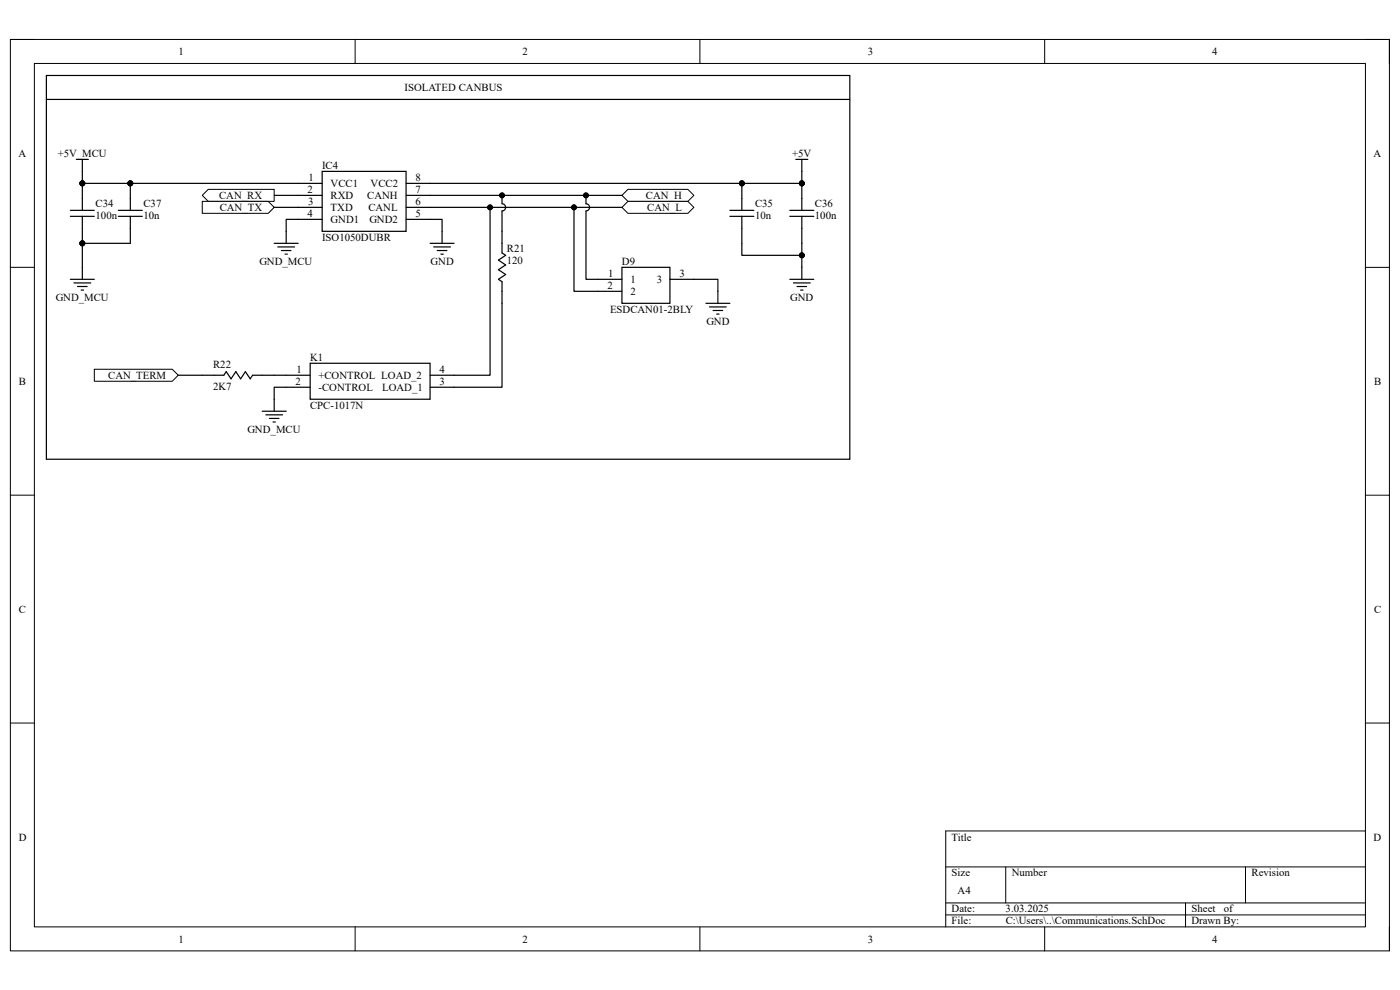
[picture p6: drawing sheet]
<svg xmlns="http://www.w3.org/2000/svg" width="297mm" height="210mm" viewBox="0 0 297 210" stroke-linecap="round" stroke-linejoin="round" font-family="sans-serif">
<path d="M2.2 8.4h292.6v193.3h-292.6z" fill="none" stroke="#000" stroke-width=".21"/>
<path d="M7.3 13.5h282.4v183.1h-282.4z" fill-rule="evenodd" fill="#fff"/>
<g fill="none" stroke="#000" stroke-width=".21">
<path d="M2.2 8.4h5.1M7.3 13.5h282.4v183.1h-282.4zM75.3 8.4v5.1M148.5 8.4v5.1M221.6 8.4v5.1M289.7 8.4h5.1v5.1M2.2 56.7h5.1M289.7 56.7h5.1M2.2 105h5.1M289.7 105.1h5.1M2.2 153.4h5.1M289.7 153.4h5.1"/>
<path d="M289.7 176.3h-89.1v20.3M75.3 196.6v5.1M148.5 196.6v5.1M200.6 183.9h89.1M200.6 191.5h89.1M200.6 194.1h89.1M213.4 183.9v7.6M221.6 196.6v5.1M251.5 191.5v5.1M264.2 183.9v7.6M294.8 196.6v5.1"/>
</g>
<path d="M58.2 51.6h5.1M58.9 52.4h3.6M59.7 53.1h2M60.5 53.9h.5M60.7 49.1v2.5" fill="none" stroke="#000" stroke-width=".25"/>
<path d="M44.2 40.2h14v2.5h-14l-1.3-1.3z" fill-rule="evenodd" fill="#fff"/>
<path d="M44.2 40.2h14v2.5h-14l-1.3-1.3z" fill="none" stroke="#000" stroke-width=".21"/>
<path d="M42.9 42.7h14l1.3 1.3-1.3 1.3h-14z" fill-rule="evenodd" fill="#fff"/>
<path d="M42.9 42.7h14l1.3 1.3-1.3 1.3h-14z" fill="none" stroke="#000" stroke-width=".21"/>
<g fill="none" stroke="#000" stroke-width=".25">
<path d="M16.2 33.8h2.5M17.5 33.8v2.6M168.8 33.8h2.6M170.1 33.8v2.6M14.9 59.3h5.1M17.5 56.7v2.6M167.6 59.3h5.1M170.1 56.7v2.6M15.7 60h3.5M16.4 60.8h2.1M17.2 61.5h.5M149.8 64.3h5"/>
<path d="M150.5 65.1h3.6M151.3 65.9h2M152 66.6h.6M152.3 61.8v2.5M168.3 60h3.6M169.1 60.8h2M169.9 61.5h.5"/>
</g>
<path d="M133.2 40.2h12.7l1.3 1.2-1.3 1.3h-12.7l-1.3-1.3z" fill-rule="evenodd" fill="#fff"/>
<path d="M133.2 40.2h12.7l1.3 1.2-1.3 1.3h-12.7l-1.3-1.3z" fill="none" stroke="#000" stroke-width=".21"/>
<path d="M131.9 44l1.3-1.3h12.7l1.3 1.3-1.3 1.3h-12.7z" fill-rule="evenodd" fill="#fff"/>
<path d="M131.9 44l1.3-1.3h12.7l1.3 1.3-1.3 1.3h-12.7z" fill="none" stroke="#000" stroke-width=".21"/>
<path d="M20 78.3h16.5l1.3 1.3-1.3 1.3h-16.5z" fill-rule="evenodd" fill="#fff"/>
<g fill="none" stroke="#000" stroke-width=".21">
<path d="M20 78.3h16.5l1.3 1.3-1.3 1.3h-16.5z"/>
<circle cx="17.5" cy="38.9" r=".51"/>
<circle cx="27.6" cy="38.9" r=".51"/>
<circle cx="157.4" cy="38.9" r=".51"/>
<circle cx="170.1" cy="38.9" r=".51"/>
<circle cx="17.5" cy="51.6" r=".51"/>
<circle cx="104" cy="44" r=".51"/>
<circle cx="106.5" cy="41.4" r=".51"/>
<circle cx="121.8" cy="44" r=".51"/>
<circle cx="124.3" cy="41.4" r=".51"/>
<circle cx="170.1" cy="54.2" r=".51"/>
</g>
<g fill="none" stroke="#000" stroke-width=".25">
<path d="M9.8 16h170.5v81.4h-170.5zM9.8 21.1h170.5M17.5 36.4v8.2M17.5 38.9h45.8M27.6 38.9v5.7M91.2 38.9h78.9M157.4 38.9v5.7M170.1 36.4v8.2M14.9 44.6h5.1M14.9 45.9h5.1M17.5 45.9v10.8M25.1 44.6h5.1"/>
<path d="M25.1 45.9h5.1M27.6 45.9v5.7h-10.1M58.2 41.4h5.1M58.2 44h5.1M63.3 46.5h-2.6v2.6M91.2 41.4h40.7M91.2 44h40.7M91.2 46.5h2.6v5.1M91.2 51.6h5.1M92 52.4h3.6M92.8 53.1h2M93.5 53.9h.5"/>
<path d="M104 44v35.6h-7.7M106.5 41.4v1.8a.76 .76 0 0 1 .8 .8 .76 .76 0 0 1-.8 .8v8.9l.8 .5-1.6 1 1.6 1-1.6 1 1.6 1-1.6 1.1 .8 .5v22.3h-10.2M121.8 44v17.8h5.1M124.3 41.4v1.8a.76 .76 0 0 1 .8 .8 .76 .76 0 0 1-.8 .8v14.5h2.6M147.2 59.3h5.1v2.5M154.8 44.6h5.1M154.8 45.9h5.1M157.4 45.9v8.3h12.7M167.6 44.6h5.1M167.6 45.9h5.1M170.1 45.9v10.8M37.8 79.6h9.7l.5-.8 1 1.6 1-1.6 1 1.6 1.1-1.6 1 1.6 .5-.8h7.1"/>
<path d="M55.6 87.2h5.1M56.4 88h3.6M57.2 88.8h2M57.9 89.5h.5M60.7 82.1h-2.5v5.1"/>
</g>
<g fill="#000">
<circle cx="17.5" cy="38.9" r=".51"/>
<circle cx="27.6" cy="38.9" r=".51"/>
<circle cx="157.4" cy="38.9" r=".51"/>
<circle cx="170.1" cy="38.9" r=".51"/>
<circle cx="17.5" cy="51.6" r=".51"/>
<circle cx="104" cy="44" r=".51"/>
<circle cx="106.5" cy="41.4" r=".51"/>
<circle cx="121.8" cy="44" r=".51"/>
<circle cx="124.3" cy="41.4" r=".51"/>
<circle cx="170.1" cy="54.2" r=".51"/>
</g>
<path d="M68.3 36.4h17.9v12.7h-17.9z" fill-rule="evenodd" fill="#fff"/>
<path d="M63.3 38.9h5M68.3 36.4h17.9v12.7h-17.9zM86.2 38.9h5M63.3 41.4h5M63.3 44h5M63.3 46.5h5M86.2 41.4h5M86.2 44h5M86.2 46.5h5" fill="none" stroke="#000" stroke-width=".25"/>
<path d="M65.8 77.1h25.4v7.6h-25.4z" fill-rule="evenodd" fill="#fff"/>
<path d="M60.7 79.6h5.1M65.8 77.1h25.4v7.6h-25.4zM91.2 79.6h5.1M60.7 82.1h5.1M91.2 82.1h5.1" fill="none" stroke="#000" stroke-width=".25"/>
<path d="M131.9 56.7h10.2v7.6h-10.2z" fill-rule="evenodd" fill="#fff"/>
<path d="M126.9 59.3h5M131.9 56.7h10.2v7.6h-10.2zM142.1 59.3h5.1M126.9 61.8h5" fill="none" stroke="#000" stroke-width=".25"/>
<g font-size="2.3">
<text x="37.9" y="11.7">1</text>
<text x="110.9" y="11.7">2</text>
<text x="184.1" y="11.7">3</text>
<text x="257.1" y="11.7">4</text>
<text x="85.8" y="19.3">ISOLATED CANBUS</text>
<text x="3.9" y="33.3">A</text>
<text x="12.2" y="33.3">+5V_MCU</text>
<text x="68.3" y="35.9">IC4</text>
<text x="168.1" y="33.3">+5V</text>
<text x="291.4" y="33.3">A</text>
<text x="65.2" y="40.9">2</text>
<text x="65.4" y="38.4">1</text>
<text x="70.1" y="39.7">VCC1</text>
<text x="78.6" y="39.7">VCC2</text>
<text x="88.2" y="38.4">8</text>
<text x="88.2" y="40.9">7</text>
<text x="20.3" y="43.9">C34</text>
<text x="20.3" y="46.4">100n</text>
<text x="30.4" y="43.9">C37</text>
<text x="30.4" y="46.4">10n</text>
<text x="46.5" y="42.2">CAN_RX</text>
<text x="46.6" y="44.7">CAN_TX</text>
<text x="65.2" y="46">4</text>
<text x="65.4" y="43.5">3</text>
<text x="70.1" y="42.2">RXD</text>
<text x="70.1" y="44.7">TXD</text>
<text x="70.1" y="47.3">GND1</text>
<text x="77.9" y="42.2">CANH</text>
<text x="78.1" y="44.7">CANL</text>
<text x="78.4" y="47.3">GND2</text>
<text x="88.2" y="43.5">6</text>
<text x="88.2" y="46">5</text>
<text x="137" y="42.2">CAN_H</text>
<text x="137.3" y="44.7">CAN_L</text>
<text x="160.2" y="43.9">C35</text>
<text x="160.2" y="46.4">10n</text>
<text x="172.9" y="43.9">C36</text>
<text x="172.9" y="46.4">100n</text>
<text x="68.3" y="51.1">ISO1050DUBR</text>
<text x="107.5" y="53.4">R21</text>
<text x="55" y="56.2">GND_MCU</text>
<text x="91.4" y="56.2">GND</text>
<text x="107.5" y="55.9">120</text>
<text x="129" y="58.7">1</text>
<text x="132" y="56.2">D9</text>
<text x="133.7" y="60">1</text>
<text x="139.4" y="60">3</text>
<text x="144.1" y="58.7">3</text>
<text x="11.8" y="63.8">GND_MCU</text>
<text x="128.9" y="61.3">2</text>
<text x="133.7" y="62.6">2</text>
<text x="167.6" y="63.8">GND</text>
<text x="129.4" y="66.4">ESDCAN01-2BLY</text>
<text x="149.9" y="68.9">GND</text>
<text x="65.8" y="76.5">K1</text>
<text x="4" y="81.6">B</text>
<text x="22.9" y="80.3">CAN_TERM</text>
<text x="45.2" y="78.1">R22</text>
<text x="45.2" y="82.6">2K7</text>
<text x="62.7" y="81.6">2</text>
<text x="62.9" y="79.1">1</text>
<text x="67.6" y="80.3">+CONTROL LOAD_2</text>
<text x="67.6" y="82.9">-CONTROL</text>
<text x="81.1" y="82.9">LOAD_1</text>
<text x="93.3" y="79.1">4</text>
<text x="93.3" y="81.6">3</text>
<text x="291.5" y="81.6">B</text>
<text x="65.8" y="86.7">CPC-1017N</text>
<text x="52.5" y="91.8">GND_MCU</text>
<text x="4" y="130">C</text>
<text x="291.5" y="130">C</text>
<text x="4" y="178.3">D</text>
<text x="201.9" y="178.3">Title</text>
<text x="291.4" y="178.3">D</text>
<text x="201.9" y="185.9">Size</text>
<text x="214.6" y="185.9">Number</text>
<text x="265.5" y="185.9">Revision</text>
<text x="203.2" y="189.7">A4</text>
<text x="201.9" y="193.5">Date:</text>
<text x="201.9" y="196.1">File:</text>
<text x="213.3" y="193.5">3.03.2025</text>
<text x="213.4" y="196.1">C:\Users\..\Communications.SchDoc</text>
<text x="252.8" y="196.1">Drawn By:</text>
<text x="252.8" y="193.5">Sheet</text>
<text x="259.6" y="193.5">of</text>
<text x="37.9" y="199.9">1</text>
<text x="110.9" y="199.9">2</text>
<text x="184.1" y="199.9">3</text>
<text x="257.1" y="199.9">4</text>
</g>
</svg>
